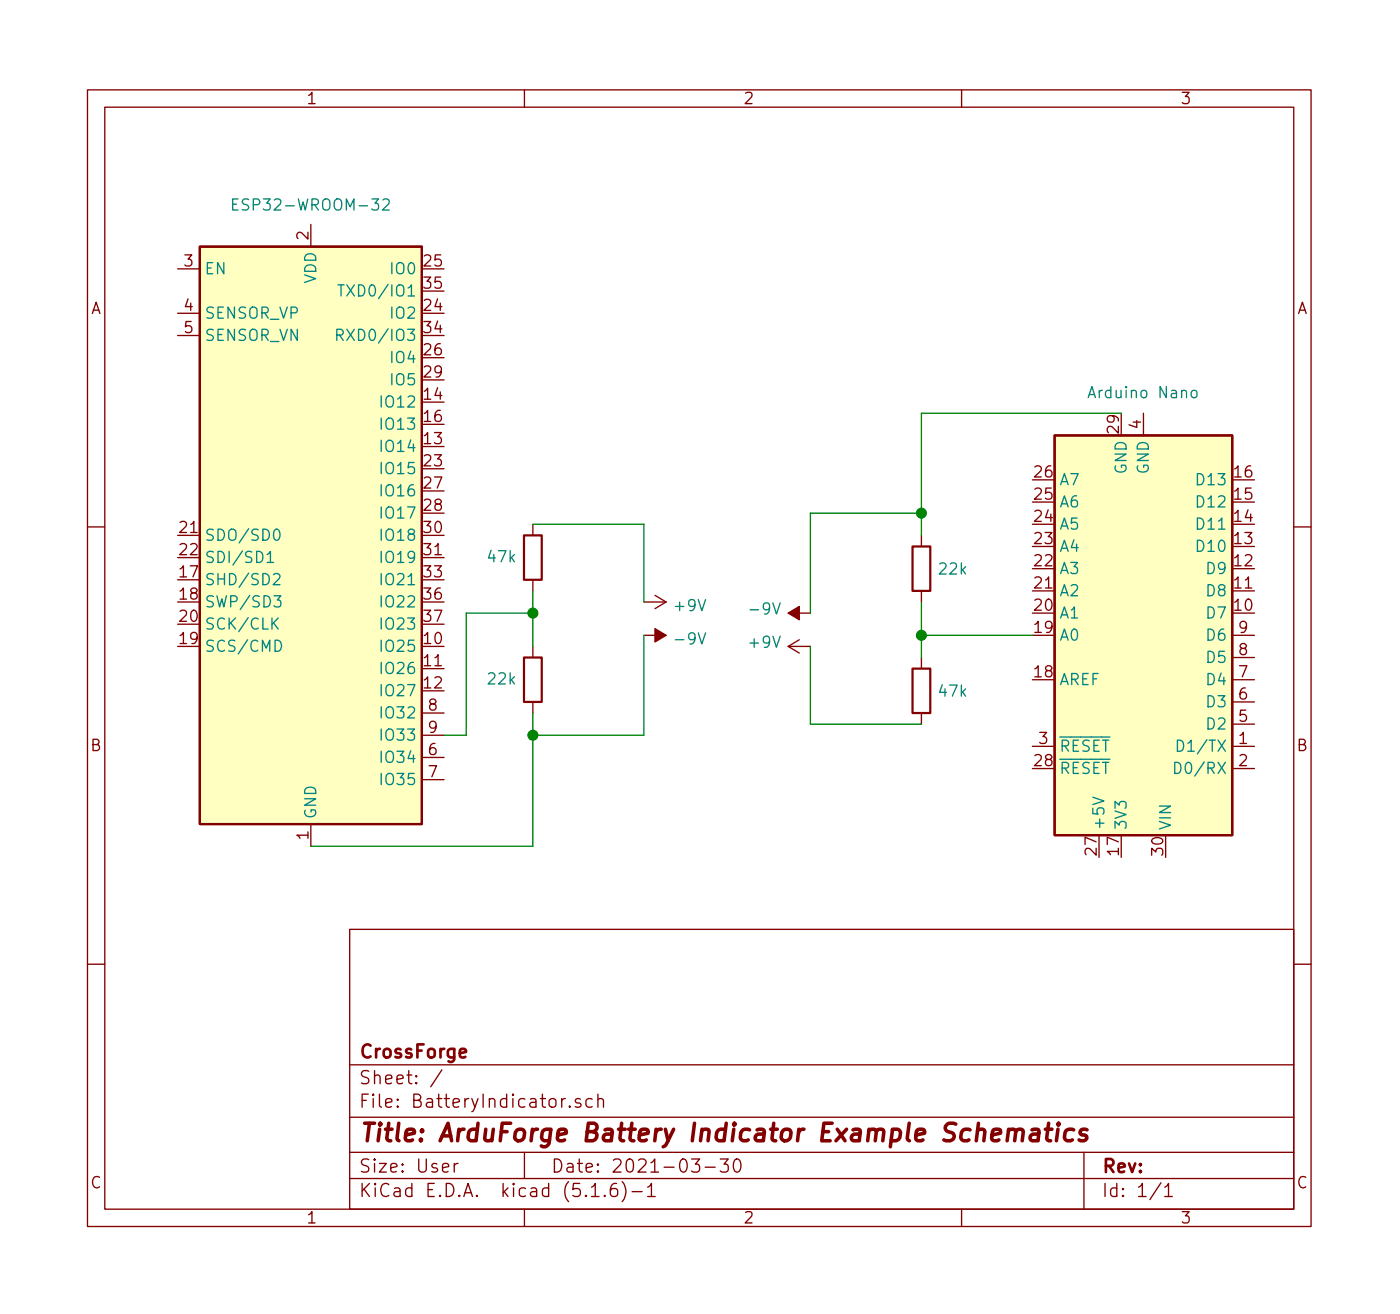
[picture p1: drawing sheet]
<svg xmlns="http://www.w3.org/2000/svg" width="160mm" height="150mm" viewBox="0 0 160 150" stroke-linecap="round" stroke-linejoin="round" font-family="sans-serif">
<g fill="none" stroke="#840000" stroke-width=".15">
<path d="M10 10.3h140v130h-140zM12 12.3h136v126h-136zM60 10.3v2M110 10.3v2M20.3 30.8h2.6M20.3 35.8h2.6M20.3 38.4h2.6M35.6 25.7v2.5M61 60v1.2M130.8 47.3v2.5M10 60.3h2M61 66.3v1.3"/>
<path d="M61 73.9v1.3M73.7 72.7h2.5M73.7 68.9h2.5M74.9 68.1l1.3 .8M76.2 68.9l-1.3 .7M90.2 70.1h2.5M90.2 73.9l1.2 .8M90.2 73.9h2.5M91.4 73.2l-1.2 .7M105.4 61.2v1.3M105.4 67.6v1.3M105.4 75.2v1.3"/>
<path d="M141 72.7h2.5M141 77.7h2.5M141 75.2h2.5M148 60.3h2M35.6 94.3v2.5M48.3 86.6h2.5M48.3 89.2h2.5M48.3 81.6h2.5M48.3 84.1h2.5M61 80.3v1.3M105.4 81.6v1.2M118.1 85.4h2.5"/>
<path d="M141 85.4h2.5M141 87.9h2.5M141 82.8h2.5M141 80.3h2.5M10 110.3h2M40 106.3h108v32h-108zM148 110.3h2M40 134.8h108M40 131.8h108M40 127.8h108M40 121.8h108M50.5 122.4l-1.2 1.9"/>
<path d="M52 133.1v1M52.4 133.1h-.3l-.1 .2M60 131.8v3M60 138.3v2M64.7 125.6a.36 .36 0 0 0-.4 .3M65.2 126.5l.1 .1h-.1h-.1l.1-.1v.1M66.4 125.7a.37 .37 0 0 0-.6 .1v.1a.54 .54 0 0 0 .6 .3l.1 .2-.1 .2h-.2h-.4M67.7 136.8h.8M67.7 125.7l-.4-.1-.3 .3 .1 .6 .2 .1h.4M68.4 125.8a.38 .38 0 0 1 .6 0v.8M68.4 125.1v1.5M69.2 136.7v.1v-.1v.1"/>
<path d="M70.5 135.3a.59 .59 0 0 0-.7 .7v.6l.1 .1a.49 .49 0 0 0 .7 0 .65 .65 0 0 0-.1-.7 .51 .51 0 0 0-.6 .1l-.1 .1M71.2 135.1a1.71 1.71 0 0 1 0 2.3M72.3 136.3h1.2M74.1 135.8l.3-.2 .1-.3v1.5M74.1 136.8h.9M79.1 132.6h.9l-.4 .5 .3 .1a.61 .61 0 0 1 .1 .7l-.2 .2h-.5l-.2-.2M80.7 133.5h1.1M82.4 132.6h.9l-.5 .5 .4 .1a.65 .65 0 0 1 .1 .7l-.3 .2h-.4l-.2-.2M84.1 132.6a.36 .36 0 0 1 .6 .2 .88 .88 0 0 1-.3 1.3 .37 .37 0 0 1-.4-.3 1.2 1.2 0 0 1 .1-1.2zM110 138.3v2M124 131.8v6.5M132.8 135.3l-1.3 1.9"/>
<path d="M133.2 135.8l.4-.2 .1-.3v1.5M133.2 136.8h.9"/>
</g>
<path d="M115.4 129.3a.6 .6 0 0 1 .7-.1l.1 .2-.1 1.1M115.4 129.2l-.2 1.3M116.2 129.4a.47 .47 0 0 1 .4-.3 .47 .47 0 0 1 .5 .3l-.2 1.1M118.1 129.2h.2h.5l.1 .2-.2 1.1M118.9 129.6l-.2 .1h-.5a.4 .4 0 0 0-.4 .4 .4 .4 0 0 0 .3 .4h.5l.2-.1M119.6 129.2h.7M120 128.5l-.3 1.7 .1 .2 .4 .1M121 129.2l-.1 1.3M121.1 128.5l-.1 .1 .1 .1 .1-.1-.1-.1v.2M122.8 129.2a.68 .68 0 0 0-1 .3v.6v.2l.3 .2h.4l.2-.1M124.4 129.2h-.2h-.5l-.2 .3 .1 .2 .2 .1 .5 .1v.3l-.1 .2-.2 .1h-.4l-.2-.1" fill="none" stroke="#840000" stroke-width=".41"/>
<path d="M22.9 28.2h25.4v66.1h-25.4zM120.6 49.8h20.4v45.7h-20.4zM59.9 75.2h2.1v5.1h-2.1zM59.9 61.2h2.1v5.1h-2.1zM104.4 76.5h2v5.1h-2zM104.4 62.5h2v5.1h-2z" fill="none" stroke="#840000" stroke-width=".25"/>
<g fill="#840000" stroke="#840000" stroke-width=".15">
<path d="M74.9 71.9l1.3 .8-1.3 .7z"/>
<path d="M90.2 70.1l1.2-.7v1.5z"/>
</g>
<g fill="#ffffc2" stroke="#ffffc2" stroke-width=".11">
<path d="M22.9 28.2h25.4v66.1h-25.4z"/>
<path d="M120.6 49.8h20.4v45.7h-20.4z"/>
</g>
<g fill="none" stroke="#008484" stroke-width=".15">
<path d="M26.6 23.4h.5M27.2 22.7h-.6v1.3h.6M38.5 38.3h.5a.34 .34 0 0 0 .3-.3 .34 .34 0 0 0-.3-.3h-.5v1.2M38.7 32.6h.7M38.8 38.3l.5 .6M39 32.6v1.2M43.8 22.9l.2-.2h.3l.2 .2v.2v.2l-.8 .7h.8M136.4 44.7a.35 .35 0 0 1 .5 .2v.5a.35 .35 0 0 1-.6-.1v-.4zM30.6 63.4l.3-.3v1.2M30.6 64.3h.7M31.3 65.7l.2-.1h.3l.2 .1v.3v.2l-.8 .7h.8M31.3 71.2l.5 .7"/>
<path d="M31.3 68.1h.8l-.4 .5a.33 .33 0 0 1 .4 .3v.3l-.1 .2h-.5l-.2-.1M31.4 60.6h.1a.28 .28 0 0 1 .3-.1 .28 .28 0 0 1 .2 .3 .64 .64 0 0 1-.4 1l-.1-.1a1 1 0 0 1-.1-1.1zM31.5 73.2a.64 .64 0 0 1 .7 .7 .64 .64 0 0 1-.7 .6zM31.8 70.7l-.7 .7M125 91.2l1.3 .4-1.3 .4M134.4 87.2a.68 .68 0 0 1 .7 .4 .68 .68 0 0 1-.2 .8l-.5 .1zM134.7 84.6a.68 .68 0 0 1 .7 .5 .68 .68 0 0 1-.2 .8h-.5z"/>
</g>
<path d="M61 60h12.7v8.9M105.4 58.7h-12.7v11.4M128.3 47.3h-22.9v13.9M61 70.1h-7.7v14h-2.5M61 67.6v6.3M73.7 72.7v11.4h-12.7M92.7 73.9v8.9h12.7M105.4 68.9v6.3M105.4 72.7h12.7M61 81.6v15.2h-25.4" fill="none" stroke="#008400" stroke-width=".15"/>
<g fill="#008400" stroke="#008400" stroke-width=".25">
<circle cx="105.4" cy="72.7" r=".51"/>
<circle cx="61" cy="84.1" r=".51"/>
<circle cx="105.4" cy="58.7" r=".51"/>
<circle cx="61" cy="70.1" r=".51"/>
</g>
<text font-size="2.8" fill="#840000" x="41" y="130.6">Title: ArduForge Battery Indicator Example Schematics</text>
<g font-size="2.1" fill="#840000">
<text x="41" y="124">Sheet: /</text>
<text x="41" y="121">CrossForge</text>
<text x="41" y="126.7">File: BatteryIndicator.sch</text>
<text x="41" y="136.9">KiCad E.D.A. kicad (5.1.6)-1</text>
<text x="41" y="134.1">Size: User</text>
<text x="63" y="134.1">Date: 2021-03-30</text>
<text x="126" y="134.1">Rev:</text>
<text x="126" y="136.9">Id: 1/1</text>
</g>
<g font-size="1.8" fill="#840000">
<text x="35" y="11.9">1</text>
<text x="85" y="11.9">2</text>
<text x="135" y="11.9">3</text>
<text x="35.3" y="27.4" transform="rotate(-90 35.3 27.4)">2</text>
<text x="10.4" y="35.9">A</text>
<text x="21.1" y="30.5">3</text>
<text x="21.1" y="35.6">4</text>
<text x="48.6" y="35.6">24</text>
<text x="48.6" y="30.5">25</text>
<text x="48.6" y="33">35</text>
<text x="148.4" y="35.9">A</text>
<text x="21.1" y="38.1">5</text>
<text x="48.6" y="40.7">26</text>
<text x="48.6" y="38.1">34</text>
<text x="48.6" y="45.7">14</text>
<text x="48.6" y="43.2">29</text>
<text x="48.6" y="50.8">13</text>
<text x="48.6" y="48.3">16</text>
<text x="48.6" y="53.4">23</text>
<text x="128" y="49.5" transform="rotate(-90 128 49.5)">29</text>
<text x="130.6" y="49" transform="rotate(-90 130.6 49)">4</text>
<text x="48.6" y="55.9">27</text>
<text x="48.6" y="58.4">28</text>
<text x="118.4" y="59.7">24</text>
<text x="118.4" y="57.2">25</text>
<text x="118.4" y="54.6">26</text>
<text x="141.3" y="59.7">14</text>
<text x="141.3" y="57.2">15</text>
<text x="141.3" y="54.6">16</text>
<text x="20.6" y="61">21</text>
<text x="20.6" y="63.5">22</text>
<text x="48.6" y="61">30</text>
<text x="48.6" y="63.5">31</text>
<text x="118.4" y="64.8">22</text>
<text x="118.4" y="62.2">23</text>
<text x="141.3" y="64.8">12</text>
<text x="141.3" y="62.2">13</text>
<text x="20.6" y="66.1">17</text>
<text x="20.6" y="68.6">18</text>
<text x="20.6" y="71.1">20</text>
<text x="48.6" y="66.1">33</text>
<text x="48.6" y="68.6">36</text>
<text x="48.6" y="71.1">37</text>
<text x="118.4" y="69.9">20</text>
<text x="118.4" y="67.3">21</text>
<text x="141.3" y="69.9">10</text>
<text x="141.3" y="67.3">11</text>
<text x="20.6" y="73.7">19</text>
<text x="48.6" y="73.7">10</text>
<text x="48.6" y="76.2">11</text>
<text x="118.4" y="77.5">18</text>
<text x="118.4" y="72.4">19</text>
<text x="141.8" y="77.5">7</text>
<text x="141.8" y="74.9">8</text>
<text x="141.8" y="72.4">9</text>
<text x="48.6" y="78.8">12</text>
<text x="49" y="81.3">8</text>
<text x="49" y="83.8">9</text>
<text x="141.8" y="82.6">5</text>
<text x="141.8" y="80">6</text>
<text x="10.4" y="85.9">B</text>
<text x="49" y="86.4">6</text>
<text x="49" y="88.9">7</text>
<text x="118.4" y="87.6">28</text>
<text x="118.9" y="85.1">3</text>
<text x="141.8" y="85.1">1</text>
<text x="141.8" y="87.6">2</text>
<text x="148.4" y="85.9">B</text>
<text x="35.3" y="96" transform="rotate(-90 35.3 96)">1</text>
<text x="125.5" y="97.8" transform="rotate(-90 125.5 97.8)">27</text>
<text x="128" y="97.8" transform="rotate(-90 128 97.8)">17</text>
<text x="133.1" y="97.8" transform="rotate(-90 133.1 97.8)">30</text>
<text x="10.4" y="135.9">C</text>
<text x="148.4" y="135.9">C</text>
<text x="35" y="139.9">1</text>
<text x="85" y="139.9">2</text>
<text x="135" y="139.9">3</text>
</g>
<g font-size="1.8" fill="#008484">
<text x="27.7" y="24.1">ESP32-WROOM-32</text>
<text x="23.4" y="31.4">EN</text>
<text x="36.2" y="32.5" transform="rotate(-90 36.2 32.5)">VDD</text>
<text x="39.9" y="33.9">TXD0/IO1</text>
<text x="44.9" y="31.4">IO0</text>
<text x="23.4" y="36.5">SENSOR_VP</text>
<text x="23.4" y="39">SENSOR_VN</text>
<text x="39.7" y="39">RXD0/IO3</text>
<text x="44.9" y="36.5">IO2</text>
<text x="44.9" y="41.5">IO4</text>
<text x="43.9" y="46.6">IO12</text>
<text x="44.9" y="44.1">IO5</text>
<text x="124.9" y="45.6">Arduino Nano</text>
<text x="43.9" y="51.7">IO14</text>
<text x="43.9" y="49.2">IO13</text>
<text x="43.9" y="54.2">IO15</text>
<text x="43.9" y="56.8">IO16</text>
<text x="43.9" y="59.3">IO17</text>
<text x="121.2" y="58.1">A6</text>
<text x="121.2" y="55.5">A7</text>
<text x="128.9" y="54.2" transform="rotate(-90 128.9 54.2)">GND</text>
<text x="131.4" y="54.2" transform="rotate(-90 131.4 54.2)">GND</text>
<text x="137.2" y="58.1">D12</text>
<text x="137.2" y="55.5">D13</text>
<text x="23.4" y="61.9">SDO/SD0</text>
<text x="23.4" y="64.4">SDI/SD1</text>
<text x="43.9" y="61.9">IO18</text>
<text x="43.9" y="64.4">IO19</text>
<text x="55.9" y="64.3">47k</text>
<text x="107.5" y="65.7">22k</text>
<text x="121.2" y="65.7">A3</text>
<text x="121.2" y="63.1">A4</text>
<text x="121.2" y="60.6">A5</text>
<text x="137.2" y="63.1">D10</text>
<text x="137.2" y="60.6">D11</text>
<text x="138.2" y="65.7">D9</text>
<text x="23.4" y="66.9">SHD/SD2</text>
<text x="23.4" y="69.5">SWP/SD3</text>
<text x="43.9" y="66.9">IO21</text>
<text x="43.9" y="69.5">IO22</text>
<text x="77.3" y="69.9">+9V</text>
<text x="86.1" y="70.3">-9V</text>
<text x="121.2" y="70.8">A1</text>
<text x="121.2" y="68.2">A2</text>
<text x="138.2" y="70.8">D7</text>
<text x="138.2" y="68.2">D8</text>
<text x="23.4" y="74.6">SCS/CMD</text>
<text x="23.4" y="72">SCK/CLK</text>
<text x="43.9" y="74.6">IO25</text>
<text x="43.9" y="77.1">IO26</text>
<text x="43.9" y="72">IO23</text>
<text x="77.5" y="73.7">-9V</text>
<text x="85.9" y="74.1">+9V</text>
<text x="121.2" y="73.3">A0</text>
<text x="138.2" y="75.8">D5</text>
<text x="138.2" y="73.3">D6</text>
<text x="43.9" y="79.6">IO27</text>
<text x="43.9" y="82.2">IO32</text>
<text x="55.9" y="78.3">22k</text>
<text x="107.5" y="79.7">47k</text>
<text x="121.2" y="78.4">AREF</text>
<text x="138.2" y="83.5">D2</text>
<text x="138.2" y="80.9">D3</text>
<text x="138.2" y="78.4">D4</text>
<text x="43.9" y="87.3">IO34</text>
<text x="43.9" y="89.8">IO35</text>
<text x="43.9" y="84.7">IO33</text>
<text x="121.2" y="88.5">RESET</text>
<text x="121.2" y="86">RESET</text>
<text x="135.3" y="88.5">D0/RX</text>
<text x="135.5" y="86">D1/TX</text>
<text x="36.2" y="93.7" transform="rotate(-90 36.2 93.7)">GND</text>
<text x="126.4" y="95" transform="rotate(-90 126.4 95)">+5V</text>
<text x="128.9" y="95" transform="rotate(-90 128.9 95)">3V3</text>
<text x="134" y="95" transform="rotate(-90 134 95)">VIN</text>
</g>
</svg>
